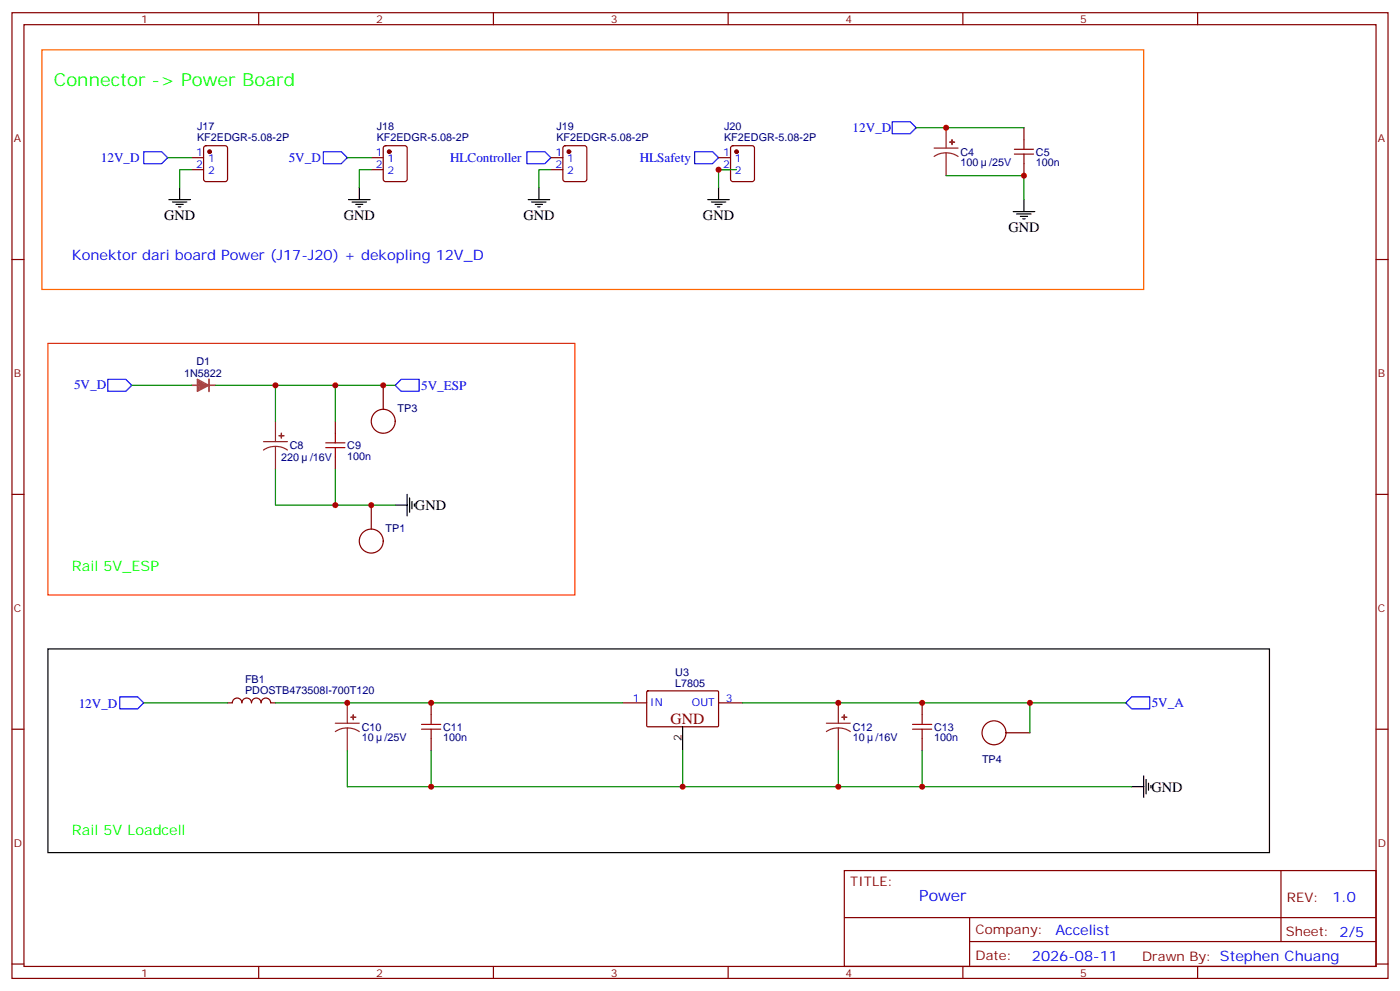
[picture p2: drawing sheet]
<svg xmlns="http://www.w3.org/2000/svg" width="412mm" height="292mm" viewBox="0 0 412 292" stroke-linecap="round" stroke-linejoin="round" font-family="sans-serif">
<g fill="none" stroke="#870000" stroke-width=".35">
<path d="M3.5 3.7h405.4v284.4h-405.4zM7.1 7.3h398.2v277.3h-398.2zM76.2 3.7v3.6M145.3 3.7v3.6M214.5 3.7v3.6M283.6 3.7v3.6M352.8 3.7v3.6M301.6 37.6v3.5M56.4 46.4h3.6M56.4 50h3.6M60.2 43.1l.5-.2h5.6l.7 .4v9.5l-.4 .6-5.9 .1-.7-.5v-9.4zM109.4 46.4h3.5"/>
<path d="M109.4 50h3.5M113.1 43.1l.5-.2h5.6l.7 .4v9.5l-.4 .6-5.9 .1-.7-.5v-9.4zM162.3 46.4h3.5M162.3 50h3.5M166 43.1l.5-.2h5.7l.6 .4 .1 9.5-.5 .6-5.9 .1-.6-.5-.1-9.4zM211.7 46.4h3.5M211.7 50h3.5M215.4 43.1l.5-.2h5.6l.7 .4v9.5l-.4 .6-5.9 .1-.7-.5v-9.4zM301.6 48.2v3.5M3.5 76.4h3.6M405.3 76.4h3.6M112.9 113.5v7"/>
<path d="M98.8 124v3.6M98.8 134.6v3.5M3.5 145.6h3.6M109.4 148.7v7.1M405.3 145.6h3.6M3.5 214.7h3.6M67 206.9h1.4a1.41 1.41 0 0 1 1.5-1.4 1.41 1.41 0 0 1 1.4 1.4 1.41 1.41 0 0 1 1.4-1.4 1.41 1.41 0 0 1 1.4 1.4 1.41 1.41 0 0 1 1.4-1.4 1.41 1.41 0 0 1 1.4 1.4 1.41 1.41 0 0 1 1.4-1.4 1.41 1.41 0 0 1 1.4 1.4h1.4M127 206.9v3.6M127 217.5v3.6M183.4 206.9h7.1M190.6 203.6l.3-.2 20.6 .1 .2 .3-.1 10-.3 .2-20.6-.1-.2-.3zM211.7 206.9h7"/>
<path d="M271.6 206.9v3.6M271.6 217.5v3.6M296.3 215.8h7.1M405.3 214.7h3.6M248.7 256.3h156.6v28.3h-156.6zM377.3 256.4v20.8M248.7 270.2h156.5M285.6 277.2h119.6M285.6 270.2v14.1M3.5 283.8h3.6M76.2 284.6v3.5M145.3 284.6v3.5"/>
<path d="M214.5 284.6v3.5M283.6 284.6v3.5M352.8 284.6v3.5M405.3 283.8h3.6"/>
<circle cx="112.9" cy="124" r="3.5"/>
<circle cx="109.4" cy="159.3" r="3.5"/>
<circle cx="292.8" cy="215.8" r="3.5"/>
</g>
<path d="M262.8 35.8h5.3l1.8 1.8-1.8 1.8h-5.3zM42.3 44.7h5.3l1.8 1.7-1.8 1.8h-5.3zM95.2 44.7h5.3l1.8 1.7-1.8 1.8h-5.3zM155.2 44.7h5.3l1.8 1.7-1.8 1.8h-5.3zM204.6 44.7h5.3l1.8 1.7-1.8 1.8h-5.3zM31.7 111.7h5.3l1.8 1.8-1.8 1.7h-5.3zM116.4 113.5l1.8-1.8h5.3v3.5h-5.3zM35.3 205.2h5.3l1.7 1.7-1.7 1.8h-5.3zM331.6 206.9l1.8-1.7h5.3v3.5h-5.3z" fill="none" stroke="#00f" stroke-width=".35"/>
<g fill="none" stroke="#000" stroke-width=".35">
<path d="M49.7 58.8h6.4M50.8 59.5h4.2M52.9 55.2v3.6M102.7 58.8h6.3M103.7 59.5h4.2M105.8 55.2v3.6M155.6 58.8h6.3M156.6 59.5h4.3M158.7 55.2v3.6M208.5 58.8h6.3M209.5 59.5h4.3M211.7 55.2v3.6"/>
<path d="M301.6 58.8v3.5M51.9 60.2h2.1M52.6 60.9h.7M104.8 60.2h2.1M105.5 60.9h.7M157.7 60.2h2.1M158.4 60.9h.7M210.6 60.2h2.1M211.3 60.9h.7M298.4 62.3h6.4M299.5 63h4.2M300.6 63.7h2.1"/>
<path d="M301.3 64.4h.7M116.4 148.7h3.5M119.9 145.6v6.3M120.6 146.6v4.2M121.4 147.7v2.1M122.1 148.4v.7M14.1 191.1h359.8v59.9h-359.8zM201.1 214v7.1M333.4 231.6h3.5M336.9 228.5v6.3M337.6 229.5v4.3M338.3 230.6v2.1"/>
<path d="M339 231.3v.7"/>
</g>
<path d="M12.3 14.7h324.6v70.5h-324.6z" fill="none" stroke="#f60" stroke-width=".35"/>
<g fill="none" stroke="#8c2424" stroke-width=".35">
<path d="M278.7 37.6v6M275.2 43.6h7M278.7 45l-1.9 .2-1.6 .9M278.7 45l1.8 .3 1.7 .8M278.7 45v6.7M77.6 130h7.1M81.1 131.4l-1.8 .3-1.7 .8M81.1 131.4l1.9 .3 1.7 .8M81.1 124v6M81.1 131.4v6.7M98.8 212.9h7M102.3 214.3l-1.8 .3-1.7 .8"/>
<path d="M102.3 214.3l1.9 .3 1.6 .8M102.3 206.9v6M102.3 214.3v6.8M243.4 212.9h7.1M246.9 214.3l-1.8 .3-1.7 .8M246.9 214.3l1.9 .3 1.7 .8M246.9 206.9v6M246.9 214.3v6.8"/>
</g>
<g fill="#8c2424" stroke="#8c2424" stroke-width=".35">
<path d="M248 211.2h1.4z"/>
<path d="M248.7 210.5v1.4z"/>
<path d="M103.4 211.2h1.4z"/>
<path d="M104 210.5l.1 1.4z"/>
<path d="M279.8 41.8l1.4 .1z"/>
<path d="M280.4 41.1l.1 1.4z"/>
<path d="M82.2 128.3h1.4z"/>
<path d="M82.9 127.6v1.4z"/>
</g>
<g fill="none" stroke="#a10000" stroke-width=".35">
<path d="M298.8 45.4h5.6M298.8 44h5.6M301.6 41.1v2.9M301.6 45.4v2.8M96 131.8h5.6M96 130.4h5.6M98.8 127.6v2.8M98.8 131.8v2.8M124.2 214.7h5.6M124.2 213.3h5.6M127 210.5v2.8M127 214.7v2.8"/>
<path d="M268.8 214.7h5.7M268.8 213.3h5.7M271.6 210.5v2.8M271.6 214.7v2.8"/>
</g>
<path d="M61.6 111.7v3.5" fill="none" stroke="#a64a4a" stroke-width=".56"/>
<path d="M56.4 113.5h3.5M58.2 111.7v.1M58.2 115.1v.1M60 113.5h3.5" fill="none" stroke="#a64a4a" stroke-width=".35"/>
<path d="M56.4 113.5h7M58.2 111.7l3.3 1.8-3.3 1.7M58.2 111.8v3.3M58.3 112.1l2.7 1.5-2.6 1.2v-2.4l2.1 1.3-1.9 .6 .1-1.6 1.2 1-.9 .2-.1-.7 .6 .5-.7 .3" fill="none" stroke="#a64a4a" stroke-width=".42"/>
<path d="M14.1 101.1h155.2v74.1h-155.2z" fill="none" stroke="#f30" stroke-width=".35"/>
<g fill="none" stroke="#008700" stroke-width=".35">
<path d="M269.9 37.6h31.7M49.4 46.4h7M56.4 50h-3.5v5.2M102.3 46.4h7.1M109.4 50h-3.6v5.2M162.3 50h-3.6v5.2M217 50h-5.3v5.2M278.7 51.7h22.9v7.1M38.8 113.5h17.6M63.5 113.5h52.9M81.1 113.5v10.5M98.8 113.5v10.5"/>
<path d="M81.1 138.1v10.6h35.3M98.8 138.1v10.6M42.3 206.9h24.7M81.1 206.9h102.3M218.7 206.9h112.9M303.4 206.9v8.9M102.3 221.1v10.5h231.1M127 221.1v10.5M201.1 221.1v10.5M246.9 221.1v10.5M271.6 221.1v10.5"/>
</g>
<g fill="#870000" stroke="#870000" stroke-width=".35">
<circle cx="61.7" cy="44.7" r=".53"/>
<circle cx="217" cy="44.7" r=".53"/>
<circle cx="167.6" cy="44.7" r=".53"/>
<circle cx="114.7" cy="44.7" r=".53"/>
</g>
<g fill="#c00">
<circle cx="102.3" cy="206.9" r=".88"/>
<circle cx="246.9" cy="206.9" r=".88"/>
<circle cx="271.6" cy="206.9" r=".88"/>
<circle cx="303.4" cy="206.9" r=".88"/>
<circle cx="127" cy="231.6" r=".88"/>
<circle cx="201.1" cy="231.6" r=".88"/>
<circle cx="246.9" cy="231.6" r=".88"/>
<circle cx="271.6" cy="231.6" r=".88"/>
<circle cx="81.1" cy="113.5" r=".88"/>
<circle cx="98.8" cy="113.5" r=".88"/>
<circle cx="98.8" cy="148.7" r=".88"/>
<circle cx="211.7" cy="50" r=".88"/>
<circle cx="301.6" cy="51.7" r=".88"/>
<circle cx="278.7" cy="37.6" r=".88"/>
<circle cx="127" cy="206.9" r=".88"/>
<circle cx="112.9" cy="113.5" r=".88"/>
<circle cx="109.4" cy="148.7" r=".88"/>
</g>
<text font-size="5.3" fill="#0f0" x="15.9" y="25.3">Connector -&gt; Power Board</text>
<text font-size="4.6" fill="#800" x="197.6" y="213.3">GND</text>
<text font-size="4.6" fill="#00f" x="270.8" y="265.4">Power</text>
<g font-size="4.2">
<text x="48.3" y="64.9">GND</text>
<text x="101.2" y="64.9">GND</text>
<text x="154.2" y="64.9">GND</text>
<text x="207.1" y="64.9">GND</text>
<text x="297" y="68.3">GND</text>
<text x="122.2" y="150.2">GND</text>
<text x="339.2" y="233.1">GND</text>
</g>
<g font-size="4.2" fill="#00f">
<text x="21.2" y="76.4">Konektor dari board Power (J17-J20) + dekopling 12V_D</text>
<text x="392.5" y="265.6">1.0</text>
<text x="310.9" y="275.2">Accelist</text>
<text x="304" y="283">2026-08-11</text>
</g>
<g font-size="4.2" fill="#0f0">
<text x="21.2" y="168.1">Rail 5V_ESP</text>
<text x="21.2" y="245.7">Rail 5V Loadcell</text>
</g>
<g font-size="3.9" fill="#00f">
<text x="251.1" y="38.7">12V_D</text>
<text x="29.7" y="47.7">12V_D</text>
<text x="85.1" y="47.8">5V_D</text>
<text x="132.6" y="47.7">HLController</text>
<text x="188.5" y="47.7">HLSafety</text>
<text x="21.8" y="114.6">5V_D</text>
<text x="124.1" y="114.8">5V_ESP</text>
<text x="23.2" y="208.3">12V_D</text>
<text x="339.2" y="208.3">5V_A</text>
</g>
<g font-size="3.9" fill="#800">
<text x="250.5" y="260.9">TITLE:</text>
<text x="379.1" y="265.6">REV:</text>
<text x="287.4" y="275.1">Company:</text>
<text x="378.7" y="275.7">Sheet: 2/5</text>
<text x="287.4" y="282.8">Date:</text>
<text x="336.4" y="282.9">Drawn By: Stephen Chuang</text>
</g>
<g font-size="3.2" fill="#800">
<text x="41.6" y="6.7">1</text>
<text x="110.8" y="6.7">2</text>
<text x="179.9" y="6.7">3</text>
<text x="249.1" y="6.7">4</text>
<text x="318.2" y="6.7">5</text>
<text x="4.1" y="41.8">A</text>
<text x="405.9" y="41.8">A</text>
<text x="4.1" y="111">B</text>
<text x="405.9" y="111">B</text>
<text x="4.1" y="180.1">C</text>
<text x="405.9" y="180.1">C</text>
<text x="4.1" y="249.3">D</text>
<text x="405.9" y="249.3">D</text>
<text x="41.6" y="287.5">1</text>
<text x="110.8" y="287.5">2</text>
<text x="179.9" y="287.5">3</text>
<text x="249.1" y="287.5">4</text>
<text x="318.2" y="287.5">5</text>
</g>
<g font-size="3.2" fill="#000080">
<text x="58" y="41.6">KF2EDGR-5.08-2P</text>
<text x="58" y="38.3">J17</text>
<text x="111" y="41.6">KF2EDGR-5.08-2P</text>
<text x="111" y="38.3">J18</text>
<text x="163.9" y="41.6">KF2EDGR-5.08-2P</text>
<text x="163.9" y="38.3">J19</text>
<text x="213.3" y="41.6">KF2EDGR-5.08-2P</text>
<text x="213.3" y="38.3">J20</text>
<text x="282.9" y="45.8">C4</text>
<text x="305.2" y="45.8">C5</text>
<text x="282.9" y="49">100</text>
<text x="291.4" y="49">/25V</text>
<text x="305.2" y="49">100n</text>
<text x="57.9" y="107.5">D1</text>
<text x="54.2" y="111.1">1N5822</text>
<text x="117.1" y="121.3">TP3</text>
<text x="82.8" y="135.7">220</text>
<text x="85.4" y="132.2">C8</text>
<text x="91.3" y="135.7">/16V</text>
<text x="102.3" y="135.4">100n</text>
<text x="102.3" y="132.2">C9</text>
<text x="113.6" y="156.6">TP1</text>
<text x="72.2" y="201.2">FB1</text>
<text x="198.9" y="202.4">L7805</text>
<text x="198.9" y="199.1">U3</text>
<text x="72.2" y="204.5">PDOSTB473508I-700T120</text>
<text x="106.5" y="215.1">C10</text>
<text x="130.5" y="215.1">C11</text>
<text x="251.2" y="215.1">C12</text>
<text x="275.2" y="215.1">C13</text>
<text x="106.5" y="218.3">10</text>
<text x="113.2" y="218.3">/25V</text>
<text x="130.5" y="218.3">100n</text>
<text x="251.2" y="218.3">10</text>
<text x="257.9" y="218.3">/16V</text>
<text x="275.2" y="218.3">100n</text>
<text x="289.3" y="224.6">TP4</text>
</g>
<g font-size="3.2" fill="#00f">
<text x="57.8" y="46.1">1</text>
<text x="61.3" y="47.8">1</text>
<text x="110.7" y="46.1">1</text>
<text x="114.2" y="47.8">1</text>
<text x="163.6" y="46.1">1</text>
<text x="167.1" y="47.8">1</text>
<text x="213" y="46.1">1</text>
<text x="216.5" y="47.8">1</text>
<text x="57.8" y="49.6">2</text>
<text x="61.3" y="51.4">2</text>
<text x="110.7" y="49.6">2</text>
<text x="114.2" y="51.4">2</text>
<text x="163.6" y="49.6">2</text>
<text x="167.1" y="51.4">2</text>
<text x="213" y="49.6">2</text>
<text x="216.5" y="51.4">2</text>
<text x="186.4" y="206.6">1</text>
<text x="191.6" y="208">IN</text>
<text x="203.8" y="208">OUT</text>
<text x="213.8" y="206.6">3</text>
</g>
<text font-size="3.2" x="200.7" y="218.1" transform="rotate(-90 200.7 218.1)">2</text>
</svg>
